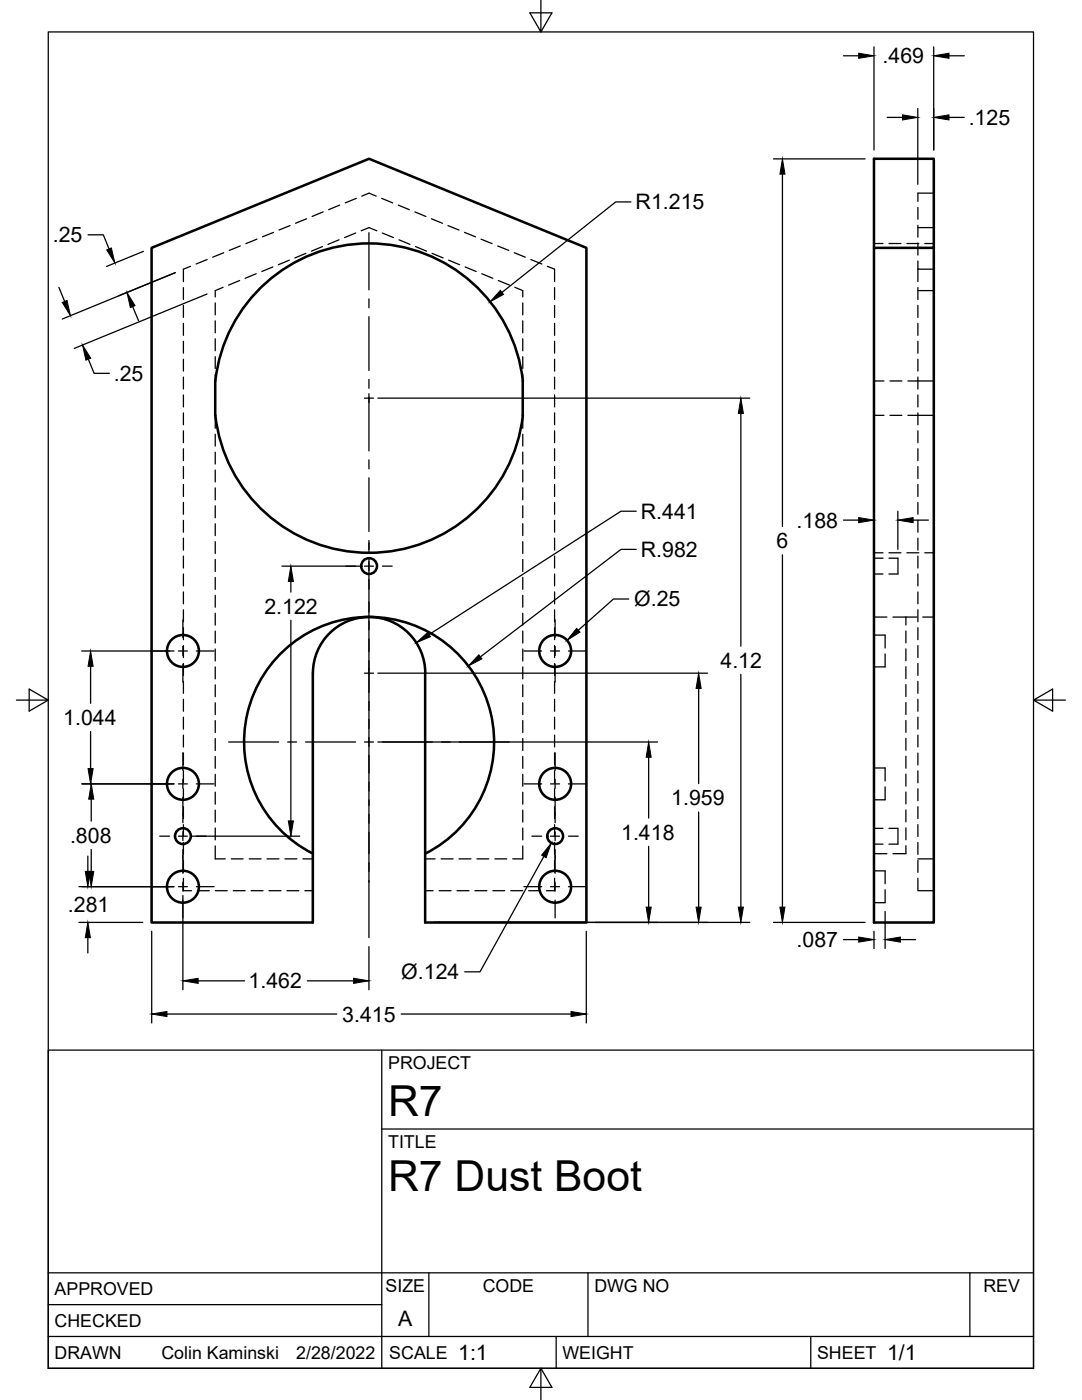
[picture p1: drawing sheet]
<svg xmlns="http://www.w3.org/2000/svg" width="216mm" height="279mm" viewBox="0 0 216 279" stroke-linecap="round" stroke-linejoin="round" font-family="sans-serif">
<!-- layer: Visible -->
<g fill="none" stroke="#000" stroke-width=".51">
<path d="M174.4 49.5h11.9v-17.8h-11.9v152.4h11.9v-134.6M42.9 82.9l.1-6.9a30.9 30.9 0 0 1 30.7-27.4 30.9 30.9 0 0 1 30.6 27.4v6.9M43 82.9a30.9 30.9 0 0 0 30.6 27.4 30.9 30.9 0 0 0 30.7-27.4M62.4 134.3a11.2 11.2 0 0 1 11.2-11.2 11.2 11.2 0 0 1 11.2 11.2v49.8h32.2v-134.6l-43.4-17.8-43.4 17.8v134.6h32.2v-49.8M62.4 170.4a24.9 24.9 0 0 1-8.2-38 24.9 24.9 0 0 1 38.9 0 24.9 24.9 0 0 1-8.2 38"/>
<circle cx="73.6" cy="113" r="1.58"/>
<circle cx="36.5" cy="129.9" r="3.2"/>
<circle cx="110.8" cy="129.9" r="3.2"/>
<circle cx="36.5" cy="156.4" r="3.2"/>
<circle cx="110.8" cy="156.4" r="3.2"/>
<circle cx="36.5" cy="166.9" r="1.58"/>
<circle cx="36.5" cy="177" r="3.2"/>
<circle cx="110.8" cy="166.9" r="1.58"/>
<circle cx="110.8" cy="177" r="3.2"/>
</g>
<!-- layer: Hidden -->
<g fill="none" stroke="#000" stroke-width=".25">
<path d="M71.1 39.6l-2.2 .9M72.2 39.1l1.4-.6 1.5 .6M76.2 39.6l2.2 .9M186.3 38.5h-3.1v1.7M36.6 57.4v2.4M38 53.1l-1.4 .6v2.5M41.3 51.8l-2.2 .9M44.5 57.3l-1.6 .7v1.3M44.6 50.4l-2.2 .9M47.8 56l-2.2 .9M47.9 49.1l-2.2 .9M51.1 54.6l-2.2 .9"/>
<path d="M51.3 47.7l-2.2 .9M54.4 53.3l-2.2 .9M54.6 46.4l-2.2 .9M57.7 51.9l-2.2 .9M57.9 45l-2.2 .9M61 50.6l-2.2 .9M61.2 43.7l-2.2 .9M64.3 49.2l-2.2 .9M64.5 42.3l-2.2 .9M67.6 47.9l-2.2 .9M67.8 40.9l-2.2 .9M71 46.5l-2.3 .9"/>
<path d="M72.1 46.1l1.5-.7 1.6 .7M76.3 46.5l2.2 .9M79.5 40.9l2.2 .9M79.6 47.9l2.2 .9M82.8 42.3l2.2 .9M82.9 49.2l2.2 .9M86.1 43.7l2.2 .9M86.2 50.6l2.2 .9M89.4 45l2.2 .9M89.5 51.9l2.2 .9M92.7 46.4l2.2 .9M92.8 53.3l2.2 .9"/>
<path d="M96 47.7l2.2 .9M96.1 54.6l2.2 .9M99.3 49.1l2.2 .9M99.4 56l2.2 .9M102.6 50.4l2.2 .9M102.7 57.3l1.6 .7v1.3M105.9 51.8l2.2 .9M109.2 53.1l1.5 .6v2.5M110.7 57.4v2.4M174.4 48.6h1.8M177.4 48.6h2.4M181 48.6h2.3"/>
<path d="M183.2 52.1v1.6h3.1M183.2 58h3.1M183.2 45.4h3.1M183.2 41.4v2.4M183.2 45v2.3M183.2 48.5v2.4M183.2 53.7v2.5M183.2 57.4v2.4M184.5 48.6h1.8M36.6 61v2.4M36.6 64.5v2.4M36.6 68.1v2.4"/>
<path d="M36.6 71.7v2.4M36.6 75.2v2.4M36.6 78.8v2.4M42.9 60.5v2.3M42.9 64v2.4M42.9 67.6v2.4M42.9 71.2v2.4M42.9 74.8v1.2M104.3 60.5v2.3M104.3 64v2.4M104.3 67.6v2.4M104.3 71.2v2.4"/>
<path d="M104.3 74.8v1.2M110.7 61v2.4M110.7 64.5v2.4M110.7 68.1v2.4M110.7 71.7v2.4M110.7 75.2v2.4M110.7 78.8v2.4M174.4 76h2M177.6 76h2.4M181.2 76h5.1M183.2 61v2.4M183.2 64.5v2.4"/>
<path d="M183.2 68.1v2.4M183.2 71.7v2.4M183.2 75.2v2.4M183.2 78.8v2.4M36.6 82.4v2.4M36.6 86v2.3M36.6 89.6v2.3M36.6 93.1v2.4M36.6 96.7v2.4M42.9 82.9v2.6M42.9 86.7v2.3M42.9 90.2v2.4"/>
<path d="M42.9 93.8v2.4M42.9 97.4v2.4M104.3 82.9v2.6M104.3 86.7v2.3M104.3 90.2v2.4M104.3 93.8v2.4M104.3 97.4v2.4M110.7 82.4v2.4M110.7 86v2.3M110.7 89.6v2.3M110.7 93.1v2.4M110.7 96.7v2.4"/>
<path d="M174.4 82.9h2M177.6 82.9h2.4M181.2 82.9h5.1M183.2 82.4v2.4M183.2 86v2.3M183.2 89.6v2.3M183.2 93.1v2.4M183.2 96.7v2.4M36.6 100.3v2.3M36.6 103.8v2.4M36.6 107.4v2.4M36.6 111v2.4"/>
<path d="M36.6 114.6v2.3M36.6 118.1v2.4M42.9 100.9v2.4M42.9 104.5v2.4M42.9 108.1v2.4M42.9 111.7v2.3M42.9 115.2v2.4M42.9 118.8v2.4M104.3 100.9v2.4M104.3 104.5v2.4M104.3 108.1v2.4M104.3 111.7v2.3"/>
<path d="M104.3 115.2v2.4M104.3 118.8v2.4M110.7 100.3v2.3M110.7 103.8v2.4M110.7 107.4v2.4M110.7 111v2.4M110.7 114.6v2.3M110.7 118.1v2.4M174.4 111.4h1.8M174.4 114.6h1.8M174.4 110.3h1.8M177.4 111.4h1.8v3.2h-1.8"/>
<path d="M177.4 110.3h2.4M181 110.3h2.3M183.2 100.3v2.3M183.2 103.8v2.4M183.2 107.4v2.4M183.2 111v2.4M183.2 114.6v2.3M183.2 118.1v2.4M184.5 110.3h1.8M36.6 121.7v2.4M36.6 125.3v2.4M36.6 128.8v2.4"/>
<path d="M36.6 132.4v2.4M36.6 136v2.4M36.6 139.6v2.3M42.9 122.4v2.4M42.9 125.9v2.4M42.9 129.5v2.4M42.9 133.1v2.4M42.9 136.7v2.3M104.3 122.4v2.4M104.3 125.9v2.4M104.3 129.5v2.4M104.3 133.1v2.4"/>
<path d="M104.3 136.7v2.3M110.7 121.7v2.4M110.7 125.3v2.4M110.7 128.8v2.4M110.7 132.4v2.4M110.7 136v2.4M110.7 139.6v2.3M174.4 126.7h2.2v2.6M174.4 123.1h2.6M176.6 130.5v2.6h-2.2M178.2 123.1h4.7M180.8 123.1v1.6"/>
<path d="M180.8 125.9v2.4M180.8 129.5v2.4M180.8 133.1v2.3M180.8 136.6v2.4M183.2 121.7v2.4M183.2 125.3v2.4M183.2 128.8v2.4M183.2 132.4v2.4M183.2 136v2.4M183.2 139.6v2.3M184.1 123.1h2.2M36.6 143.1v2.4"/>
<path d="M36.6 146.7v2.4M36.6 150.3v2.4M36.6 153.8v2.4M36.6 157.4v2.4M42.9 140.3v2.3M42.9 143.8v2.4M42.9 147.4v2.4M42.9 151v2.3M42.9 154.5v2.4M42.9 158.1v2.4M104.3 140.3v2.3M104.3 143.8v2.4"/>
<path d="M104.3 147.4v2.4M104.3 151v2.3M104.3 154.5v2.4M104.3 158.1v2.4M110.7 143.1v2.4M110.7 146.7v2.4M110.7 150.3v2.4M110.7 153.8v2.4M110.7 157.4v2.4M174.4 153.3h2.2v2.6M176.6 157v2.6h-2.2M180.8 140.2v2.4"/>
<path d="M180.8 143.8v2.4M180.8 147.3v2.4M180.8 150.9v2.4M180.8 154.5v2.4M180.8 158.1v2.3M183.2 143.1v2.4M183.2 146.7v2.4M183.2 150.3v2.4M183.2 153.8v2.4M183.2 157.4v2.4M36.6 175.3v2.5h1.6M36.6 161v2.4"/>
<path d="M36.6 164.6v2.3M36.6 168.1v2.4M36.6 171.7v2.4M39.4 177.8h2.4M42.9 161.7v2.4M42.9 165.2v2.4M42.9 168.8v2.6h2M43 177.8h2.3M46.1 171.4h2.4M46.5 177.8h2.4M49.7 171.4h2.4M50.1 177.8h2.4"/>
<path d="M53.3 171.4h2.4M53.7 177.8h2.4M56.9 171.4h2.3M57.3 177.8h2.3M60.4 171.4h2M60.8 177.8h1.6M84.8 171.4h2M84.8 177.8h1.6M87.6 177.8h2.4M88 171.4h2.4M91.2 177.8h2.4M91.6 171.4h2.4"/>
<path d="M94.8 177.8h2.4M95.2 171.4h2.3M98.3 177.8h2.4M98.7 171.4h2.4M101.9 177.8h2.4M104.3 161.7v2.4M104.3 165.2v2.4M104.3 168.8v2.6h-2M105.5 177.8h2.4M110.7 175.3v2.5h-1.6M110.7 161v2.4M110.7 164.6v2.3"/>
<path d="M110.7 168.1v2.4M110.7 171.7v2.4M174.4 173.8h2.2v2.6M174.4 170.4h2.6M174.4 165.3h1.8M174.4 168.5h1.8M176.6 177.6v2.5h-2.2M177.4 165.3h1.8v3.2h-1.8M180.8 161.6v2.4M180.8 165.2v2.4M180.8 168.8v1.6h-2.6M183.2 175.3v2.5h3.1"/>
<path d="M183.2 171.4h3.1M183.2 161v2.4M183.2 164.6v2.3M183.2 168.1v2.4M183.2 171.7v2.4"/>
</g>
<!-- layer: Border -->
<path d="M9.6 6.4h196.6v266.7h-196.6zM107.9 0v6.4l-2.2-3.8h4.4l-2.2 3.8M3.3 139.7h6.3l-3.8-2.2v4.4l3.8-2.2M206.2 139.7l3.8 2.2v-4.4l-3.8 2.2h6.4M107.9 273.1l2.2 3.8h-4.4l2.2-3.8v6.3" fill="none" stroke="#000" stroke-width=".25"/>
<!-- layer: Titleblock -->
<path d="M9.6 209.6h196.6v63.5h-196.6zM76.2 209.6v63.5M76.2 225.3h130M9.6 254h196.6M85.6 254v12.7M117.3 254v12.7M193.5 254v12.7M9.6 266.7h196.6M9.6 260.4h66.6M111 266.7v6.4M161.8 266.7v6.4" fill="none" stroke="#000" stroke-width=".25"/>
<!-- layer: Dimensions -->
<g fill="none" stroke="#000" stroke-width=".25">
<path d="M168.3 11.1h3M174.4 9.4v20.5M186.3 9.4v20.5M189.4 11.1h3M154.3 31.7h18.3M156.1 34.8v70.3M177 23.4h3.1M183.1 21.7v15.1M189.4 23.4h3M11.7 57.3l1.2 2.9M17.6 46.9h3l1.2 2.8M28.6 50.2l-7.3 3"/>
<path d="M35 54.4l-22.6 9.3M41.3 58.7l-26.5 10.8M125.9 40.3h-3l-22.7 18.1M17.6 71.7l1.2 2.8h3M26.5 61.2l1.1 2.8M75.4 79.5h74.2M147.8 82.5v46.5M56.3 113h15.5M58 116v2.2M125.5 119.5h-3.1l-7 6.3M127 102h-3.1l-38.3 24.6M127 109.6h-3.1l-28 21.5"/>
<path d="M156.1 110.7v70.3M168.3 103.8h3M174.4 102v.7M179.2 102v7.6M182.2 103.8h3.1M16.3 129.9h18.4M18.1 133v7.4M58 123.8v40M75.4 134.3h65.8M139.4 137.4v19M147.8 134.6v46.4M16.3 156.4h18.4"/>
<path d="M18.1 146v7.4M18.2 159.5v4.4M75.4 148.1h55.8M129.4 151.1v12.2M15.7 177h19M17.5 170.9v3M18.2 169.5v4.4M36.5 178.7v18.8M38.3 166.9h21.5M108.5 170.9l-12.7 23.1h-3.1M129.4 168.9v12.1M139.4 162.1v18.9"/>
<path d="M15.7 184.1h12.8M17.5 187.1v3.1M30.3 185.9v18.3M39.5 195.7h9.3M61.3 195.7h9.3M73.6 188.9v8.6M86.6 184.1h63M117 185.9v18.3M154.3 184.1h18.3M168.3 187.5h3M174.4 185.9v3.4M176.6 181.9v7.4"/>
<path d="M179.7 187.5h3M33.3 202.4h33.9M80.1 202.4h33.8"/>
</g>
<g fill="#000" stroke="#000" stroke-width=".2">
<path d="M171.3 10.6l3.1 .5-3.1 .5zM186.3 11.1l3.1-.5v1zM156.1 31.7l.5 3.1h-1zM180.1 22.9l3 .5-3 .5zM186.3 23.4l3.1-.5v1zM12.4 60.4l1-.4 .7 3zM21.3 49.9l.9-.4 .7 3zM99.8 58l.7 .8-2.7 1.4zM16.5 68.9l1.6 2.6-1 .4zM25.3 58.4l1.6 2.6-.9 .4zM147.8 79.5l.5 3h-1zM58 113l.5 3h-1z"/>
<path d="M171.3 103.3l3.1 .5-3.1 .5zM179.2 103.8l3-.5v1zM18.1 129.9l.5 3.1h-1zM83 128.3l2.3-2.1 .6 .9zM95.5 130.7l.7 .8-2.8 1.4zM115.1 125.4l.6 .8-2.6 1.6zM139.4 134.3l.5 3.1h-1zM17.6 153.4h1l-.5 3zM18.2 156.4l.5 3.1h-1zM129.4 148.1l.5 3h-1zM17 173.9h1l-.5 3.1zM17.7 173.9h1l-.5 3.1z"/>
<path d="M57.5 163.8h1l-.5 3.1zM110 168.3l-1 2.9-.9-.5zM17.5 184.1l.5 3h-1zM36.5 195.7l3-.5v1.1zM70.6 195.2l3 .5-3 .6zM128.9 181h1l-.5 3.1zM138.9 181h1l-.5 3.1zM147.3 181h1l-.5 3.1zM155.6 181h1l-.5 3.1zM171.3 187l3.1 .5-3.1 .5zM176.6 187.5l3.1-.5v1zM30.3 202.4l3-.5v1z"/>
<path d="M113.9 201.9l3.1 .5-3.1 .5z"/>
</g>
<!-- layer: Center Lines -->
<g fill="none" stroke="#000" stroke-width=".25">
<path d="M73.6 46.4v11.4M73.6 59.6v1.8M72.7 79.5h1.8M73.6 63.2v10.7M73.6 75.7v1.8M73.6 78.6v11.4M73.6 91.8v1.8M73.6 95.4v10.7M69 113h2M72.7 113h1.8M73.6 107.9v2.4M73.6 111.4v75.7"/>
<path d="M76.3 113h2M30.3 129.9h3.5M35.6 129.9h1.8M36.5 123.7v3.5M36.5 129v1.8M36.5 132.6v3.5M39.2 129.9h3.5M72.7 134.3h1.8M104.5 129.9h3.6M109.9 129.9h1.8M110.8 123.7v3.5M110.8 129v1.8"/>
<path d="M110.8 132.6v3.5M113.4 129.9h3.6M30.3 156.4h3.5M35.6 156.4h1.8M36.5 150.2v3.6M36.5 155.5v1.8M36.5 159.1v5.1M39.2 156.4h3.5M45.6 148.1h10M57.4 148.1h1.8M61 148.1h10M72.7 148.1h1.8"/>
<path d="M76.3 148.1h10M88.1 148.1h1.8M91.6 148.1h10M104.5 156.4h3.6M109.9 156.4h1.8M110.8 150.2v3.6M110.8 155.5v1.8M110.8 159.1v5.1M113.4 156.4h3.6M30.3 177h3.5M31.9 166.9h1.9M35.6 177h1.8"/>
<path d="M35.6 166.9h1.8M36.5 166v1.8M36.5 169.5v4.8M36.5 176.1v1.7M36.5 179.6v3.6M39.2 177h3.5M39.2 166.9h1.9M104.5 177h3.6M106.1 166.9h2M109.9 177h1.8M109.9 166.9h1.8M110.8 166v1.8"/>
<path d="M110.8 169.5v4.8M110.8 176.1v1.7M110.8 179.6v3.6M113.4 177h3.6M113.4 166.9h2"/>
</g>
<g font-size="8.5">
<text x="77.4" y="222.8">R7</text>
<text x="77.4" y="237.8">R7 Dust Boot</text>
</g>
<g font-size="4.3">
<text x="176.1" y="12.6">.469</text>
<text x="193.3" y="24.9">.125</text>
<text x="126.8" y="41.8">R1.215</text>
<text x="10.5" y="48.3">.25</text>
<text x="22.7" y="76">.25</text>
<text x="127.9" y="103.5">R.441</text>
<text x="158.9" y="105.3">.188</text>
<text x="127.9" y="111.1">R.982</text>
<text x="154.9" y="109.4">6</text>
<text x="52.7" y="122.5">2.122</text>
<text x="126.6" y="121">Ø.25</text>
<text x="143.8" y="133.3">4.12</text>
<text x="12.6" y="144.7">1.044</text>
<text x="133.9" y="160.7">1.959</text>
<text x="124" y="167.6">1.418</text>
<text x="14" y="168.2">.808</text>
<text x="13.6" y="182">.281</text>
<text x="158.9" y="189">.087</text>
<text x="49.6" y="197.3">1.462</text>
<text x="80.1" y="195.4">Ø.124</text>
<text x="68.3" y="203.9">3.415</text>
<text x="79.5" y="264.5">A</text>
<text x="91.4" y="271.4">1:1</text>
<text x="177" y="271.4">1/1</text>
</g>
<g font-size="3.5">
<text x="77.4" y="213.4">PROJECT</text>
<text x="77.4" y="229.1">TITLE</text>
<text x="76.9" y="257.8">SIZE</text>
<text x="96.3" y="257.8">CODE</text>
<text x="118.6" y="257.8">DWG NO</text>
<text x="196.2" y="257.8">REV</text>
<text x="10.9" y="258.5">APPROVED</text>
<text x="10.9" y="264.8">CHECKED</text>
<text x="10.9" y="271.2">DRAWN</text>
<text x="32.2" y="271.2">Colin Kaminski</text>
<text x="59.1" y="271.2">2/28/2022</text>
<text x="77.7" y="271.2">SCALE</text>
<text x="112.2" y="271.2">WEIGHT</text>
<text x="163" y="271.2">SHEET</text>
</g>
</svg>
